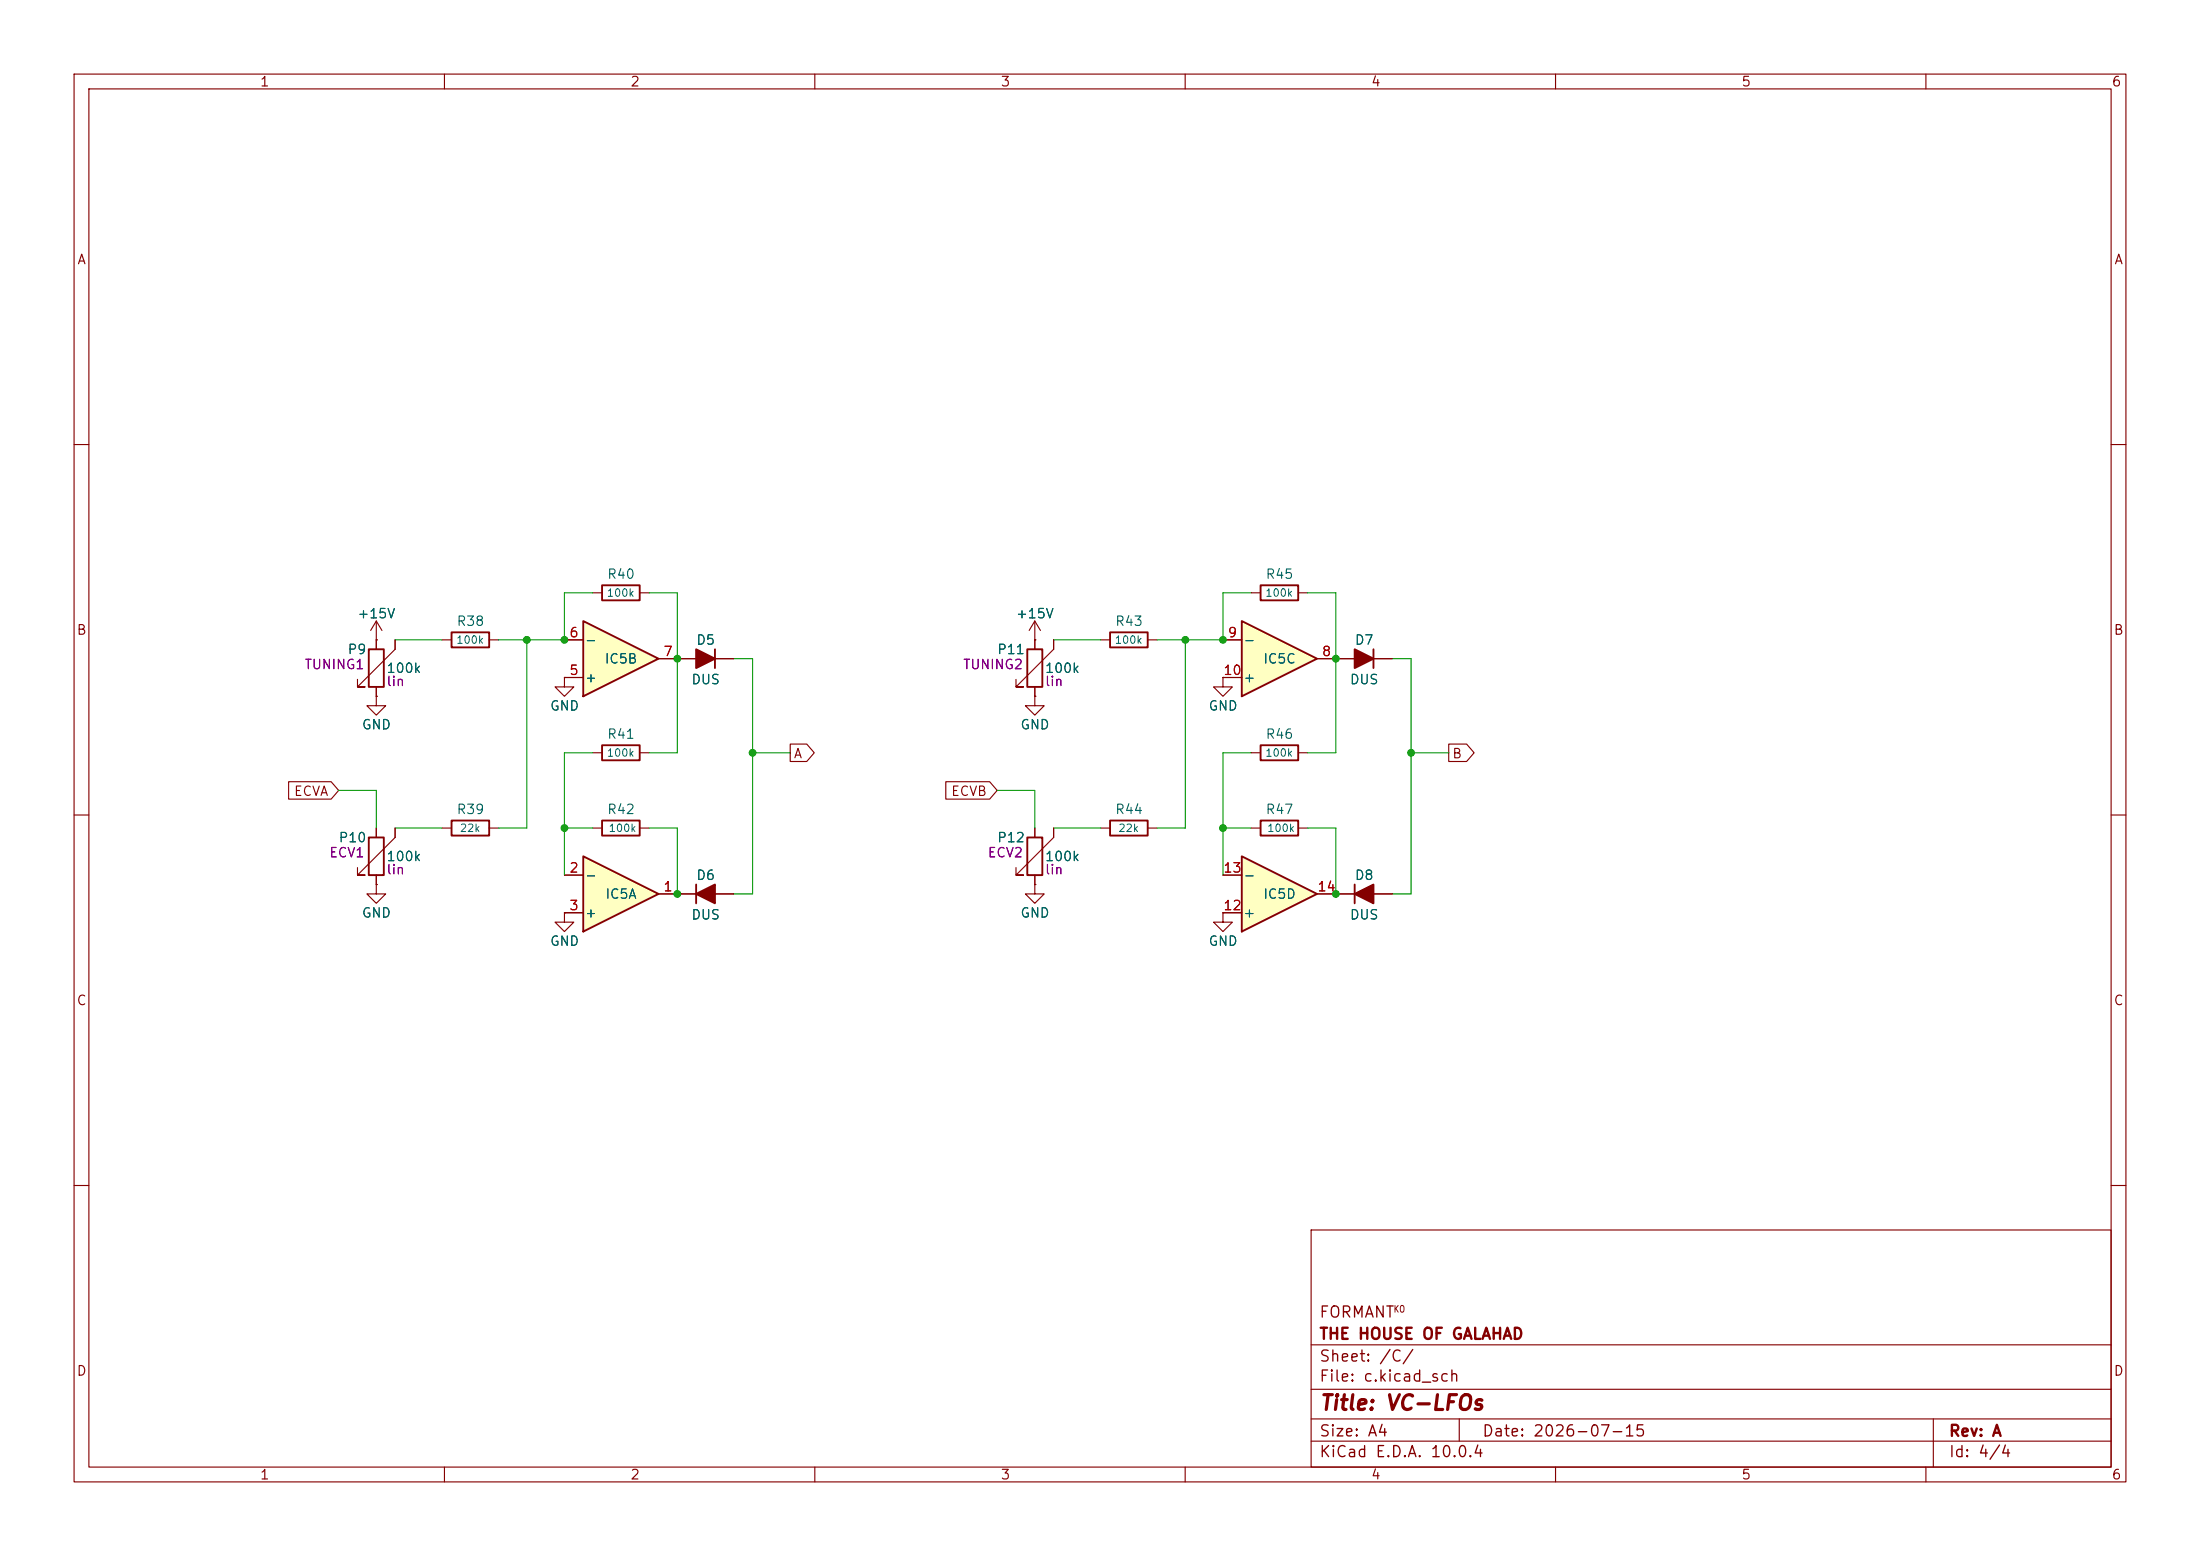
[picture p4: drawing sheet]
<svg xmlns="http://www.w3.org/2000/svg" width="297mm" height="210mm" viewBox="0 0 297 210" stroke-linecap="round" stroke-linejoin="round" font-family="sans-serif">
<g fill="none" stroke="#840000" stroke-width=".15">
<path d="M10 10h277v190h-277zM12 12h273v186h-273zM60 10v2M110 10v2M160 10v2M210 10v2M260 10v2M10 60h2M285 60h2M10 110h2M285 110h2M10 160h2"/>
<path d="M177 166h108v32h-108zM285 160h2M60 198v2M110 198v2M160 198v2M177 194.5h108M177 191.5h108M177 187.5h108M177 181.5h108M197 191.5v3M210 198v2M260 198v2"/>
<path d="M261 191.5v6.5"/>
</g>
<path d="M78.7 83.8l10.2 5.1-10.2 5.1z" fill="#ffffc2"/>
<path d="M170.2 79h5.1v2h-5.1zM78.7 83.8l10.2 5.1-10.2 5.1zM138.7 87.6h2v5.1h-2zM185.4 87.6v2.6M61 110.7h5v2.1h-5zM81.3 110.7h5.1v2.1h-5.1zM81.3 100.6h5.1v2h-5.1zM94 119.4v2.5" fill="none" stroke="#840000" stroke-width=".25"/>
<g fill="none" stroke="#840000" stroke-width=".15">
<path d="M76.2 91.4v1.3h1.3l-1.3 1.3-1.3-1.3h1.3M76.2 91.4h.1M76.2 91.4h2.5M76.2 86.4h2.5M88.9 88.9h2.5M139.7 94v1.3h1.3l-1.3 1.2-1.3-1.2h1.3M139.7 94h.1M139.7 86.4h.1M139.7 83.8v3.8M139.7 92.7v1.3M139.7 83.8l-.8 1.3M139.7 83.8l.8 1.3"/>
<path d="M142.2 86.4v1.2l-5 5.1h1h-1v-1M168.9 80h1.3M175.3 80h1.2M180.3 88.9h7.7M59.7 111.8h1.3M66 111.8h1.3M80 111.8h1.3M80 101.6h1.3M86.4 111.8h1.2M86.4 101.6h1.2M91.4 120.7h7.7"/>
</g>
<g fill="#840000" stroke="#840000" stroke-width=".25">
<path d="M94 120.7l2.5-1.3v2.5z"/>
<path d="M182.9 87.6l2.5 1.3-2.5 1.3z"/>
</g>
<path d="M167.6 83.8l10.2 5.1-10.2 5.1z" fill="#ffffc2"/>
<path d="M167.6 83.8l10.2 5.1-10.2 5.1z" fill="none" stroke="#840000" stroke-width=".25"/>
<path d="M165.1 86.4h2.5M165.1 91.4h2.5M177.8 88.9h2.5" fill="none" stroke="#840000" stroke-width=".15"/>
<path d="M167.6 115.6l10.2 5.1-10.2 5z" fill="#ffffc2"/>
<path d="M81.3 79h5.1v2h-5.1zM49.8 87.6h2v5.1h-2zM61 85.3h5v2.1h-5zM96.5 87.6v2.6M149.9 85.3h5v2.1h-5zM49.8 113h2v5.1h-2zM138.7 113h2v5.1h-2zM149.9 110.7h5v2.1h-5zM167.6 115.6l10.2 5.1-10.2 5zM170.2 110.7h5.1v2.1h-5.1zM170.2 100.6h5.1v2h-5.1zM182.9 119.4v2.5" fill="none" stroke="#840000" stroke-width=".25"/>
<g fill="none" stroke="#840000" stroke-width=".15">
<path d="M50.8 94v1.3h1.3l-1.3 1.2-1.3-1.2h1.3M50.8 94h.1M50.8 86.4h.1M50.8 83.8v3.8M50.8 92.7v1.3M50.8 83.8l-.8 1.3M50.8 83.8l.8 1.3M53.3 86.4v1.2l-5 5.1h1h-1v-1M59.7 86.4h1.3M66 86.4h1.3M80 80h1.3M86.4 80h1.2"/>
<path d="M91.4 88.9h7.7M148.6 86.4h1.3M154.9 86.4h1.3M165.1 91.4v1.3h1.3l-1.3 1.3-1.3-1.3h1.3M165.1 91.4h.1M50.8 119.4v1.3h1.3l-1.3 1.2-1.3-1.2h1.3M50.8 119.4h.1M50.8 111.8v1.2M50.8 118.1v1.3M53.3 111.8v1.2l-5 5.1h1h-1v-1M139.7 119.4v1.3h1.3l-1.3 1.2-1.3-1.2h1.3M139.7 119.4h.1"/>
<path d="M139.7 111.8v1.2M139.7 118.1v1.3M142.2 111.8v1.2l-5 5.1h1h-1v-1M148.6 111.8h1.3M154.9 111.8h1.3M165.1 118.1h2.5M168.9 111.8h1.3M168.9 101.6h1.3M175.3 111.8h1.2M175.3 101.6h1.2M76.2 123.2v1.3h1.3l-1.3 1.2-1.3-1.2h1.3M76.2 123.2h.1"/>
<path d="M165.1 123.2v1.3h1.3l-1.3 1.2-1.3-1.2h1.3M165.1 123.2h.1M165.1 123.2h2.5M177.8 120.7h10.2"/>
</g>
<g fill="#840000" stroke="#840000" stroke-width=".25">
<path d="M94 87.6l2.5 1.3-2.5 1.3z"/>
<path d="M182.9 120.7l2.5-1.3v2.5z"/>
</g>
<path d="M78.7 115.6l10.2 5.1-10.2 5z" fill="#ffffc2"/>
<path d="M78.7 115.6l10.2 5.1-10.2 5z" fill="none" stroke="#840000" stroke-width=".25"/>
<g fill="none" stroke="#840000" stroke-width=".15">
<path d="M50.8 94h.1M50.8 86.4h.1M50.8 86.4v1.2M50.8 92.7v1.3M53.3 86.4v1.2M76.2 91.4h.1M76.2 91.4h2.5M76.2 86.4h2.5M88.9 88.9h5.1M96.5 88.9h2.6M139.7 86.4h.1M139.7 94h.1"/>
<path d="M139.7 86.4v1.2M139.7 92.7v1.3M142.2 86.4v1.2M165.1 91.4h.1M165.1 91.4h2.5M165.1 86.4h2.5M177.8 88.9h5.1M185.4 88.9h2.6M39 105.5h5.7l1 1.2-1 1.2h-5.7zM50.8 119.4h.1M50.8 111.8v1.2M50.8 118.1v1.3"/>
<path d="M53.3 111.8v1.2M76.2 118.1h2.5M106.7 100.4h2.2l1 1.2-1 1.2h-2.2zM127.7 105.5h5.9l1 1.2-1 1.2h-5.9zM139.7 119.4h.1M139.7 111.8v1.2M139.7 118.1v1.3M142.2 111.8v1.2M165.1 118.1h2.5M195.6 100.4h2.4l1 1.2-1 1.2h-2.4zM76.2 123.2h.1M76.2 123.2h2.5"/>
<path d="M88.9 120.7h5.1M96.5 120.7h2.6M165.1 123.2h.1M165.1 123.2h2.5M177.8 120.7h5.1M185.4 120.7h2.6"/>
</g>
<g fill="none" stroke="#009600" stroke-width=".15">
<path d="M53.3 86.4h6.4M71.1 86.4v25.4h-3.8M80 80h-3.8v6.4h-8.9M87.6 80h3.8v21.6h-3.8M99.1 88.9h2.5v31.8h-2.5M142.2 86.4h6.4M160 86.4v25.4h-3.8M168.9 80h-3.8v6.4h-8.9M176.5 80h3.8v21.6h-3.8M188 88.9h2.5v31.8h-2.5M45.7 106.7h5.1v5.1M53.3 111.8h6.4"/>
<path d="M76.2 111.8h3.8M80 101.6h-3.8v16.5M87.6 111.8h3.8v8.9M101.6 101.6h5.1M134.6 106.7h5.1v5.1M142.2 111.8h6.4M165.1 111.8h3.8M168.9 101.6h-3.8v16.5M176.5 111.8h3.8v8.9M190.5 101.6h5.1"/>
</g>
<g fill="#009600" stroke="#009600" stroke-width=".14">
<circle cx="76.2" cy="86.4" r=".46"/>
<circle cx="71.1" cy="86.4" r=".46"/>
<circle cx="101.6" cy="101.6" r=".46"/>
<circle cx="91.4" cy="120.7" r=".46"/>
<circle cx="76.2" cy="111.8" r=".46"/>
<circle cx="91.4" cy="88.9" r=".46"/>
<circle cx="190.5" cy="101.6" r=".46"/>
<circle cx="180.3" cy="120.7" r=".46"/>
<circle cx="165.1" cy="111.8" r=".46"/>
<circle cx="180.3" cy="88.9" r=".46"/>
<circle cx="160" cy="86.4" r=".46"/>
<circle cx="165.1" cy="86.4" r=".46"/>
</g>
<text font-size="2" fill="#840000" x="178" y="190.8">Title: VC-LFOs</text>
<g font-size="1.5" fill="#840000">
<text x="178" y="178.2">FORMANT</text>
<text x="178" y="184.2">Sheet: /C/</text>
<text x="178" y="181.2">THE HOUSE OF GALAHAD</text>
<text x="178" y="186.9">File: c.kicad_sch</text>
<text x="178" y="197.1">KiCad E.D.A. 10.0.4</text>
<text x="178" y="194.3">Size: A4</text>
<text x="200" y="194.3">Date: 2026-07-15</text>
<text x="263" y="194.3">Rev: A</text>
<text x="263" y="197.1">Id: 4/4</text>
</g>
<g font-size="1.3" fill="#840000">
<text x="35" y="12">1</text>
<text x="85" y="12">2</text>
<text x="135" y="12">3</text>
<text x="185" y="12">4</text>
<text x="235" y="12">5</text>
<text x="285" y="12">6</text>
<text x="10.3" y="36">A</text>
<text x="285.3" y="36">A</text>
<text x="10.3" y="86">B</text>
<text x="285.3" y="86">B</text>
<text x="39.6" y="107.7">ECVA</text>
<text x="107.1" y="102.7">A</text>
<text x="128.3" y="107.7">ECVB</text>
<text x="196" y="102.7">B</text>
<text x="10.3" y="136">C</text>
<text x="285.3" y="136">C</text>
<text x="10.3" y="186">D</text>
<text x="285.3" y="186">D</text>
<text x="35" y="200">1</text>
<text x="85" y="200">2</text>
<text x="135" y="200">3</text>
<text x="185" y="200">4</text>
<text x="235" y="200">5</text>
<text x="285" y="200">6</text>
</g>
<g font-size="1.3" fill="#006464">
<text x="48.2" y="83.8">+15V</text>
<text x="81.9" y="78.4">R40</text>
<text x="137.1" y="83.8">+15V</text>
<text x="170.8" y="78.4">R45</text>
<text x="46.8" y="88.6">P9</text>
<text x="61.6" y="84.8">R38</text>
<text x="78.9" y="87.3">-</text>
<text x="81.5" y="89.9">IC5B</text>
<text x="93.9" y="87.3">D5</text>
<text x="134.5" y="88.6">P11</text>
<text x="150.5" y="84.8">R43</text>
<text x="167.8" y="87.3">-</text>
<text x="170.4" y="89.9">IC5C</text>
<text x="182.8" y="87.3">D7</text>
<text x="52.1" y="91.1">100k</text>
<text x="78.9" y="92.4">+</text>
<text x="93.2" y="92.7">DUS</text>
<text x="141" y="91.1">100k</text>
<text x="167.8" y="92.4">+</text>
<text x="182.1" y="92.7">DUS</text>
<text x="48.8" y="98.8">GND</text>
<text x="74.2" y="96.2">GND</text>
<text x="81.9" y="100">R41</text>
<text x="137.7" y="98.8">GND</text>
<text x="163.1" y="96.2">GND</text>
<text x="170.8" y="100">R46</text>
<text x="61.6" y="110.2">R39</text>
<text x="81.9" y="110.2">R42</text>
<text x="150.5" y="110.2">R44</text>
<text x="170.8" y="110.2">R47</text>
<text x="45.6" y="114">P10</text>
<text x="52.1" y="116.5">100k</text>
<text x="78.9" y="119.1">-</text>
<text x="93.9" y="119.1">D6</text>
<text x="134.5" y="114">P12</text>
<text x="141" y="116.5">100k</text>
<text x="167.8" y="119.1">-</text>
<text x="182.8" y="119.1">D8</text>
<text x="48.8" y="124.2">GND</text>
<text x="78.9" y="124.2">+</text>
<text x="81.6" y="121.6">IC5A</text>
<text x="93.2" y="124.4">DUS</text>
<text x="137.7" y="124.2">GND</text>
<text x="167.8" y="124.2">+</text>
<text x="170.4" y="121.6">IC5D</text>
<text x="182.1" y="124.4">DUS</text>
<text x="74.2" y="128">GND</text>
<text x="163.1" y="128">GND</text>
</g>
<g font-size="1.3" fill="#a90000">
<text x="76.8" y="86.3">6</text>
<text x="89.5" y="88.9">7</text>
<text x="165.7" y="86.3">9</text>
<text x="178.4" y="88.9">8</text>
<text x="76.8" y="91.4">5</text>
<text x="165.1" y="91.4">10</text>
<text x="76.8" y="118.1">2</text>
<text x="165.1" y="118.1">13</text>
<text x="76.8" y="123.2">3</text>
<text x="89.5" y="120.6">1</text>
<text x="165.1" y="123.2">12</text>
<text x="177.8" y="120.6">14</text>
</g>
<g font-size="1.3" fill="#840084">
<text x="41" y="90.6">TUNING1</text>
<text x="52.1" y="92.9">lin</text>
<text x="129.9" y="90.6">TUNING2</text>
<text x="141" y="92.9">lin</text>
<text x="44.3" y="116">ECV1</text>
<text x="52.1" y="118.3">lin</text>
<text x="133.2" y="116">ECV2</text>
<text x="141" y="118.3">lin</text>
</g>
<g font-size="1" fill="#006464">
<text x="81.8" y="80.8">100k</text>
<text x="170.7" y="80.8">100k</text>
<text x="61.5" y="87.1">100k</text>
<text x="150.4" y="87.1">100k</text>
<text x="81.8" y="102.4">100k</text>
<text x="170.7" y="102.4">100k</text>
<text x="62" y="112.5">22k</text>
<text x="82.1" y="112.5">100k</text>
<text x="150.9" y="112.5">22k</text>
<text x="171" y="112.5">100k</text>
</g>
<text font-size=".9" fill="#840000" x="188.1" y="177.4">KO</text>
</svg>
